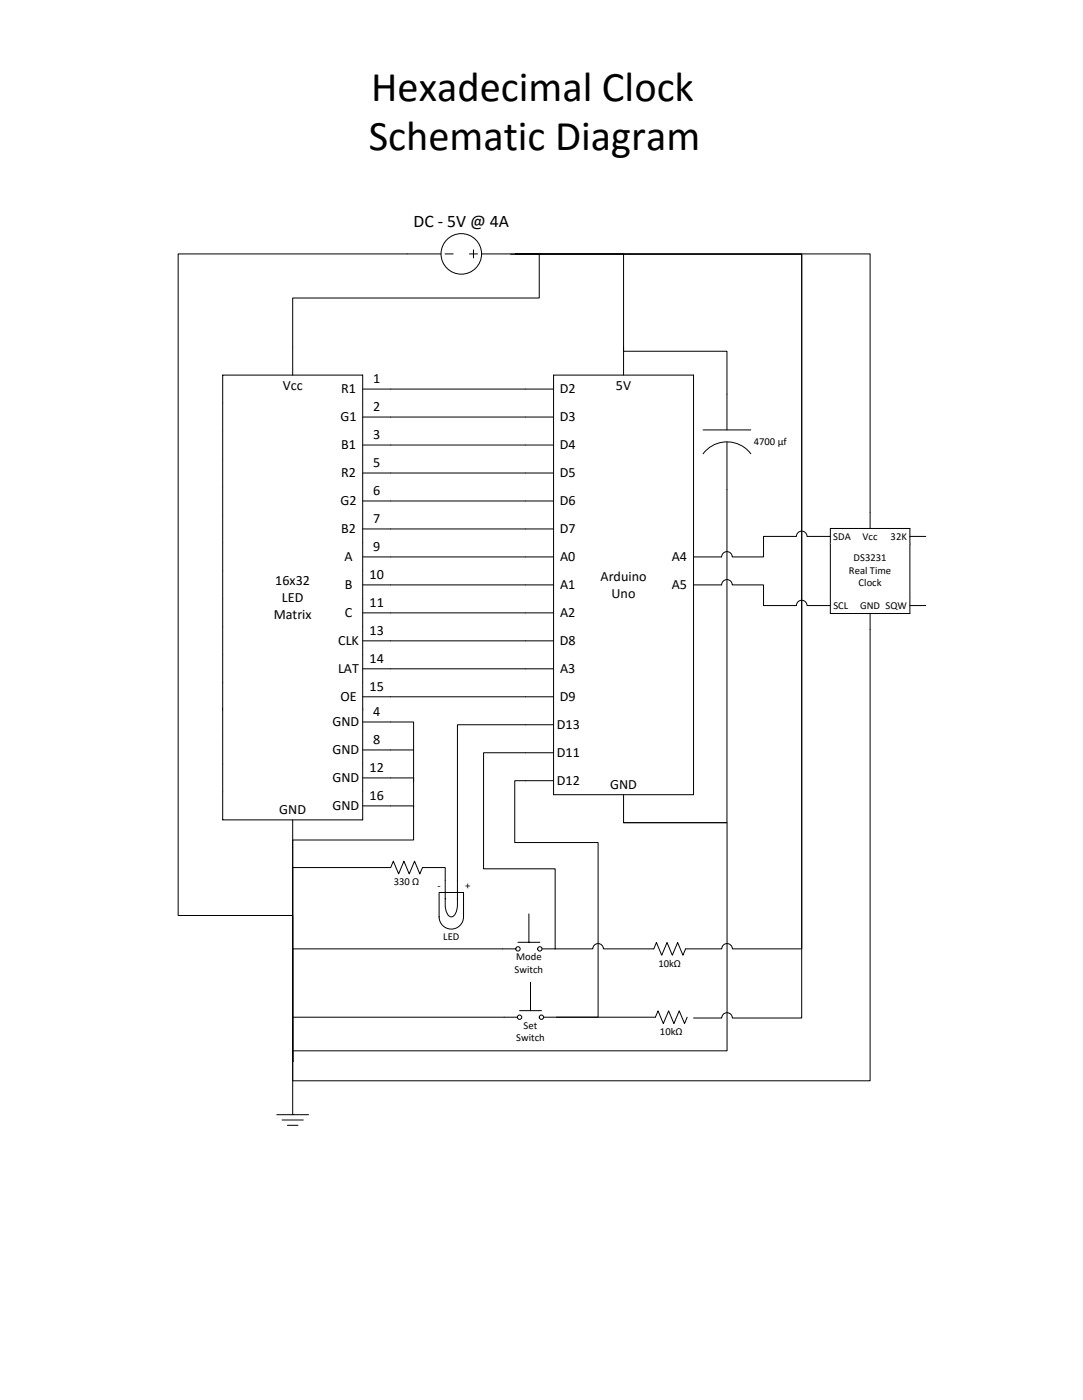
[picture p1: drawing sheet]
<svg xmlns="http://www.w3.org/2000/svg" width="216mm" height="280mm" viewBox="0 0 216 280" stroke-linecap="round" stroke-linejoin="round" font-family="sans-serif">
<path d="M44.4 80.5v5.6M72.4 83.3h5.6M72.4 80.5v5.6" fill="none" stroke="#000" stroke-width=".2"/>
<path d="M44.4 86.1h28v5.6h-28z" fill-rule="evenodd" fill="#fff"/>
<path d="M44.4 86.1v5.6M72.4 88.9h5.6M72.4 86.1v5.6" fill="none" stroke="#000" stroke-width=".2"/>
<path d="M44.4 91.7h28v5.6h-28z" fill-rule="evenodd" fill="#fff"/>
<path d="M44.4 91.7v5.6M72.4 94.5h5.6M72.4 91.7v5.6" fill="none" stroke="#000" stroke-width=".2"/>
<path d="M44.4 97.3h28v5.6h-28z" fill-rule="evenodd" fill="#fff"/>
<path d="M44.4 97.3v5.6M72.4 97.3v5.6M72.4 100.1h5.6" fill="none" stroke="#000" stroke-width=".2"/>
<path d="M44.4 102.9h28v5.6h-28z" fill-rule="evenodd" fill="#fff"/>
<path d="M44.4 102.9v5.6M72.4 105.7h5.6M72.4 102.9v5.6" fill="none" stroke="#000" stroke-width=".2"/>
<path d="M44.4 108.5h28v5.5h-28z" fill-rule="evenodd" fill="#fff"/>
<path d="M44.4 108.5v5.5M72.4 111.3h5.6M72.4 108.5v5.5" fill="none" stroke="#000" stroke-width=".2"/>
<path d="M44.4 114h28v5.6h-28z" fill-rule="evenodd" fill="#fff"/>
<path d="M44.4 114v5.6M72.4 116.8h5.6M72.4 114v5.6" fill="none" stroke="#000" stroke-width=".2"/>
<path d="M44.4 119.6h28v5.6h-28z" fill-rule="evenodd" fill="#fff"/>
<path d="M44.4 119.6v5.6M72.4 119.6v5.6M72.4 122.4h5.6" fill="none" stroke="#000" stroke-width=".2"/>
<path d="M44.4 125.2h28v5.6h-28z" fill-rule="evenodd" fill="#fff"/>
<path d="M44.4 125.2v5.6M72.4 128h5.6M72.4 125.2v5.6" fill="none" stroke="#000" stroke-width=".2"/>
<path d="M44.4 130.8h28v5.6h-28z" fill-rule="evenodd" fill="#fff"/>
<path d="M44.4 130.8v5.6M72.4 133.6h5.6M72.4 130.8v5.6" fill="none" stroke="#000" stroke-width=".2"/>
<path d="M44.4 136.4h28v5.6h-28z" fill-rule="evenodd" fill="#fff"/>
<path d="M44.4 136.4v5.6M72.4 139.2h5.6M72.4 136.4v5.6" fill="none" stroke="#000" stroke-width=".2"/>
<path d="M44.4 141.4h28v5.6h-28z" fill-rule="evenodd" fill="#fff"/>
<path d="M44.4 141.4v5.6M72.4 144.2h5.6M72.4 141.4v5.6" fill="none" stroke="#000" stroke-width=".2"/>
<path d="M44.4 147h28v5.6h-28z" fill-rule="evenodd" fill="#fff"/>
<path d="M44.4 147v5.6M72.4 149.8h5.6M72.4 147v5.6" fill="none" stroke="#000" stroke-width=".2"/>
<path d="M44.4 152.6h28v5.6h-28z" fill-rule="evenodd" fill="#fff"/>
<path d="M44.4 152.6v5.6M72.4 155.4h5.6M72.4 152.6v5.6" fill="none" stroke="#000" stroke-width=".2"/>
<path d="M44.4 158.2h28v5.6h-28z" fill-rule="evenodd" fill="#fff"/>
<path d="M44.4 158.2v5.6h28v-5.6M58.4 163.8v5.6M72.4 161h5.6" fill="none" stroke="#000" stroke-width=".2"/>
<path d="M44.4 74.9h28v5.6h-28z" fill-rule="evenodd" fill="#fff"/>
<path d="M58.4 69.3v5.6M72.4 77.7h5.6M44.4 80.5v-5.6h28v5.6" fill="none" stroke="#000" stroke-width=".2"/>
<path d="M87.6 178.3h4.9v4.9a2.44 2.44 0 0 1-2.4 2.4 2.44 2.44 0 0 1-2.5-2.4z" fill-rule="evenodd" fill="#fff"/>
<g fill="none" stroke="#000" stroke-width=".2">
<path d="M78 77.7h26.9M78 83.3h26.9M78 88.9h26.9M78 94.5h26.9M78 100.1h26.9M78 105.7h26.9M78 111.3h26.9M78 116.8h26.9M78 122.4h26.9M78 128h26.9M78 133.6h26.9M78 139.2h26.9"/>
<path d="M87.6 178.3h4.9v4.9a2.44 2.44 0 0 1-2.4 2.4 2.44 2.44 0 0 1-2.5-2.4zM88.9 175.8a22.9 22.9 0 0 0 .1 6.2 1.18 1.18 0 0 0 1.4 1.1 2.6 2.6 0 0 0 .9-2.4v-4.9"/>
</g>
<circle cx="92.1" cy="50.7" r="4" fill="#fff"/>
<g fill="none" stroke="#000" stroke-width=".2">
<path d="M88 50.7h-52.4v132.2h22.8v29.2M88.8 50.7h1.7M93.7 50.7h1.6M94.5 49.9v1.6M96.1 50.7h6.8M78 155.4h4.5v5.9M78 144.2h4.5v5.7M78 149.8h4.5v6.4M104.9 144.8h-13.6v31M58.4 169.4v53.3M78 161h4.5v6.8h-24.1v44.3M88.9 175.8v-2.5h-4.6l-.5 1.3-1.1-2.6-1 2.6-1.1-2.6-1 2.6-1.1-2.6-.5 1.3h-19.6v38.8"/>
<path d="M55.2 222.7h6.4M56.3 223.7h4.2M57.4 224.8h2.1"/>
<circle cx="92.1" cy="50.7" r="4"/>
</g>
<path d="M107.3 189.5a.45 .45 0 0 1 .9 0 .45 .45 0 0 1-.9 0zM103 189.5a.44 .44 0 0 1 .8 0 .44 .44 0 0 1-.8 0z" fill-rule="evenodd" fill="#fff"/>
<g fill="none" stroke="#000" stroke-width=".2">
<path d="M124.5 69.3v-18.6h-21.6h57.1v138.8h-13.8a1.06 1.06 0 0 0-1.1-1 1.06 1.06 0 0 0-1 1h-7.3l-.5 1.3-1-2.5-1.1 2.5-1.1-2.5-1 2.5-1.1-2.5-.5 1.2h-10.1a1.06 1.06 0 0 0-1-1 1.06 1.06 0 0 0-1.1 1h-7.5M104.9 150.4h-8.4v23.2h14.3v15.9M103 189.5h-44.6v22.6M103.4 188.2h4.4M105.6 182.6v5.6M108.2 189.5h2.6"/>
<circle cx="103.4" cy="189.5" r=".44"/>
<circle cx="107.8" cy="189.5" r=".44"/>
</g>
<path d="M107.6 203.2a.45 .45 0 0 1 .9 0 .45 .45 0 0 1-.9 0zM103.3 203.2a.44 .44 0 0 1 .8 0 .44 .44 0 0 1-.8 0z" fill-rule="evenodd" fill="#fff"/>
<g fill="none" stroke="#000" stroke-width=".2">
<path d="M101.9 50.8h58.1v152.6h-13.8a1.06 1.06 0 0 0-1.1-1.1 1.06 1.06 0 0 0-1 1.1h-5.7M102.9 50.7h4.7v8.8h-49.2v9.8M104.9 156h-2.2v12.3h16.7v34.9h-8.3M105.9 196.2v5.7M103.3 203.2h-44.9v8.9M103.7 201.9h4.4M108.5 203.2h22.3l.5-1.3 1.1 2.6 1.1-2.6 1 2.6 1.1-2.6 1 2.6 .6-1.3"/>
<circle cx="103.7" cy="203.2" r=".44"/>
<circle cx="108.1" cy="203.2" r=".44"/>
</g>
<path d="M110.5 74.9h27.9v5.6h-27.9z" fill-rule="evenodd" fill="#fff"/>
<path d="M104.9 77.7h5.6M124.5 69.3v5.6M110.5 80.5v-5.6h27.9v5.6" fill="none" stroke="#000" stroke-width=".2"/>
<path d="M110.5 80.5h27.9v5.6h-27.9z" fill-rule="evenodd" fill="#fff"/>
<path d="M104.9 83.3h5.6M110.5 80.5v5.6M138.4 80.5v5.6" fill="none" stroke="#000" stroke-width=".2"/>
<path d="M110.5 86.1h27.9v5.6h-27.9z" fill-rule="evenodd" fill="#fff"/>
<path d="M104.9 88.9h5.6M110.5 86.1v5.6M138.4 86.1v5.6" fill="none" stroke="#000" stroke-width=".2"/>
<path d="M110.5 91.7h27.9v5.6h-27.9z" fill-rule="evenodd" fill="#fff"/>
<path d="M104.9 94.5h5.6M110.5 91.7v5.6M138.4 91.7v5.6" fill="none" stroke="#000" stroke-width=".2"/>
<path d="M110.5 97.3h27.9v5.6h-27.9z" fill-rule="evenodd" fill="#fff"/>
<path d="M110.5 97.3v5.6M138.4 97.3v5.6M104.9 100.1h5.6" fill="none" stroke="#000" stroke-width=".2"/>
<path d="M110.5 102.9h27.9v5.6h-27.9z" fill-rule="evenodd" fill="#fff"/>
<path d="M104.9 105.7h5.6M110.5 102.9v5.6M138.4 102.9v5.6" fill="none" stroke="#000" stroke-width=".2"/>
<path d="M110.5 108.5h27.9v5.5h-27.9z" fill-rule="evenodd" fill="#fff"/>
<path d="M104.9 111.3h5.6M110.5 108.5v5.5M138.4 111.3h5.6M138.4 108.5v5.5" fill="none" stroke="#000" stroke-width=".2"/>
<path d="M110.5 114h27.9v5.6h-27.9z" fill-rule="evenodd" fill="#fff"/>
<path d="M104.9 116.8h5.6M110.5 114v5.6M138.4 116.8h5.6M138.4 114v5.6" fill="none" stroke="#000" stroke-width=".2"/>
<path d="M110.5 119.6h27.9v5.6h-27.9z" fill-rule="evenodd" fill="#fff"/>
<path d="M110.5 119.6v5.6M138.4 119.6v5.6M104.9 122.4h5.6" fill="none" stroke="#000" stroke-width=".2"/>
<path d="M110.5 125.2h27.9v5.6h-27.9z" fill-rule="evenodd" fill="#fff"/>
<path d="M104.9 128h5.6M110.5 125.2v5.6M138.4 125.2v5.6" fill="none" stroke="#000" stroke-width=".2"/>
<path d="M110.5 130.8h27.9v5.6h-27.9z" fill-rule="evenodd" fill="#fff"/>
<path d="M104.9 133.6h5.6M110.5 130.8v5.6M138.4 130.8v5.6" fill="none" stroke="#000" stroke-width=".2"/>
<path d="M110.5 136.4h27.9v5.6h-27.9z" fill-rule="evenodd" fill="#fff"/>
<path d="M104.9 139.2h5.6M110.5 136.4v5.6M138.4 136.4v5.6" fill="none" stroke="#000" stroke-width=".2"/>
<path d="M110.5 142h27.9v5.6h-27.9z" fill-rule="evenodd" fill="#fff"/>
<path d="M104.9 144.8h5.6M110.5 142v5.6M138.4 142v5.6" fill="none" stroke="#000" stroke-width=".2"/>
<path d="M110.5 147.6h27.9v5.6h-27.9z" fill-rule="evenodd" fill="#fff"/>
<path d="M104.9 150.4h5.6M110.5 147.6v5.6M138.4 147.6v5.6" fill="none" stroke="#000" stroke-width=".2"/>
<path d="M110.5 153.2h27.9v5.6h-27.9z" fill-rule="evenodd" fill="#fff"/>
<path d="M102.9 50.7h70.8v51.7M144 116.8a1.07 1.07 0 0 1 1.1-1 1.07 1.07 0 0 1 1.1 1h6.2v4.2h6.6a1.06 1.06 0 0 1 1-1.1 1.06 1.06 0 0 1 1.1 1.1h1.5M162.6 107.2h-1.5a1.06 1.06 0 0 0-1.1-1.1 1.06 1.06 0 0 0-1 1.1h-6.6v4.1h-6.2a1.07 1.07 0 0 0-1.1-1.1 1.07 1.07 0 0 0-1.1 1.1M173.7 125.7v90.2h-115.3v-3.8M104.9 156h5.6M110.5 153.2v5.6h27.9v-5.6M124.5 158.8v5.5" fill="none" stroke="#000" stroke-width=".2"/>
<path d="M165.7 105.6h15.9v3.1h-15.9z" fill-rule="evenodd" fill="#fff"/>
<path d="M162.6 107.2h3.1M165.7 108.7v-3.1h15.9v3.1M173.7 102.4v3.2M181.6 107.2h3.2" fill="none" stroke="#000" stroke-width=".2"/>
<path d="M165.7 119.4h15.9v3.2h-15.9z" fill-rule="evenodd" fill="#fff"/>
<path d="M165.7 119.4v3.2h15.9v-3.2M162.6 121h3.1M173.7 122.6v3.1M181.6 121h3.2" fill="none" stroke="#000" stroke-width=".2"/>
<path d="M165.7 108.6h15.9v10.8h-15.9z" fill-rule="evenodd" fill="#fff"/>
<path d="M124.5 69.3v.9h20.6v15.7M140.3 90.6a5.9 5.9 0 0 1 9.6 0M140.3 85.9h9.6M145.1 88.3v76h-20.6h20.6v45.6h-86.7v2.2M165.7 108.6v10.8M181.6 108.6v10.8" fill="none" stroke="#000" stroke-width=".2"/>
<g font-size="8.5">
<text x="74.1" y="20.1">Hexadecimal Clock</text>
<text x="73.6" y="29.9">Schematic Diagram</text>
</g>
<text font-size="3.5" x="82.5" y="45.3">DC - 5V @ 4A</text>
<g font-size="2.8">
<text x="56.4" y="77.8">Vcc</text>
<text x="74.5" y="76.5">1</text>
<text x="122.9" y="77.8">5V</text>
<text x="68.1" y="78.6">R1</text>
<text x="74.5" y="82.1">2</text>
<text x="111.7" y="78.6">D2</text>
<text x="68" y="84.2">G1</text>
<text x="68.1" y="89.7">B1</text>
<text x="74.5" y="87.7">3</text>
<text x="111.7" y="84.2">D3</text>
<text x="111.7" y="89.7">D4</text>
<text x="68.1" y="95.3">R2</text>
<text x="74.5" y="93.3">5</text>
<text x="111.7" y="95.3">D5</text>
<text x="68" y="100.9">G2</text>
<text x="74.5" y="98.9">6</text>
<text x="111.7" y="100.9">D6</text>
<text x="68.1" y="106.5">B2</text>
<text x="74.5" y="104.5">7</text>
<text x="111.7" y="106.5">D7</text>
<text x="68.8" y="112.1">A</text>
<text x="74.5" y="110.1">9</text>
<text x="111.8" y="112.1">A0</text>
<text x="134.1" y="112.1">A4</text>
<text x="54.9" y="116.8">16x32</text>
<text x="68.8" y="117.7">B</text>
<text x="73.8" y="115.6">10</text>
<text x="111.8" y="117.7">A1</text>
<text x="119.9" y="116">Arduino</text>
<text x="122.1" y="119.4">Uno</text>
<text x="134.1" y="117.7">A5</text>
<text x="54.6" y="123.6">Matrix</text>
<text x="56.3" y="120.2">LED</text>
<text x="68.8" y="123.3">C</text>
<text x="73.8" y="121.2">11</text>
<text x="111.8" y="123.3">A2</text>
<text x="67.5" y="128.9">CLK</text>
<text x="73.8" y="126.8">13</text>
<text x="111.7" y="128.9">D8</text>
<text x="67.5" y="134.5">LAT</text>
<text x="73.8" y="132.4">14</text>
<text x="73.8" y="138">15</text>
<text x="111.8" y="134.5">A3</text>
<text x="67.9" y="140">OE</text>
<text x="74.5" y="143">4</text>
<text x="111.7" y="140">D9</text>
<text x="66.4" y="145.1">GND</text>
<text x="74.5" y="148.6">8</text>
<text x="111.2" y="145.6">D13</text>
<text x="66.4" y="150.7">GND</text>
<text x="73.8" y="154.2">12</text>
<text x="111.2" y="151.2">D11</text>
<text x="66.4" y="156.2">GND</text>
<text x="66.4" y="161.8">GND</text>
<text x="73.8" y="159.8">16</text>
<text x="111.2" y="156.8">D12</text>
<text x="121.8" y="157.6">GND</text>
<text x="55.7" y="162.6">GND</text>
</g>
<g font-size="2.1">
<text x="150.5" y="88.9">4700 µf</text>
<text x="166.3" y="107.8">SDA</text>
<text x="172.2" y="107.8">Vcc</text>
<text x="177.8" y="107.8">32K</text>
<text x="170.4" y="112.1">DS3231</text>
<text x="169.5" y="114.6">RealTime</text>
<text x="171.4" y="117.2">Clock</text>
<text x="166.4" y="121.6">SCL</text>
<text x="171.7" y="121.6">GND SQW</text>
<text x="78.6" y="176.8">330 Ω</text>
<text x="87.3" y="177.6">-</text>
<text x="92.8" y="177.6">+</text>
<text x="88.5" y="187.9">LED</text>
<text x="103" y="191.8">Mode</text>
<text x="102.7" y="194.3">Switch</text>
<text x="131.4" y="193.1">10kΩ</text>
<text x="103" y="208">Switch</text>
<text x="104.5" y="205.5">Set</text>
<text x="131.7" y="206.7">10kΩ</text>
</g>
</svg>
